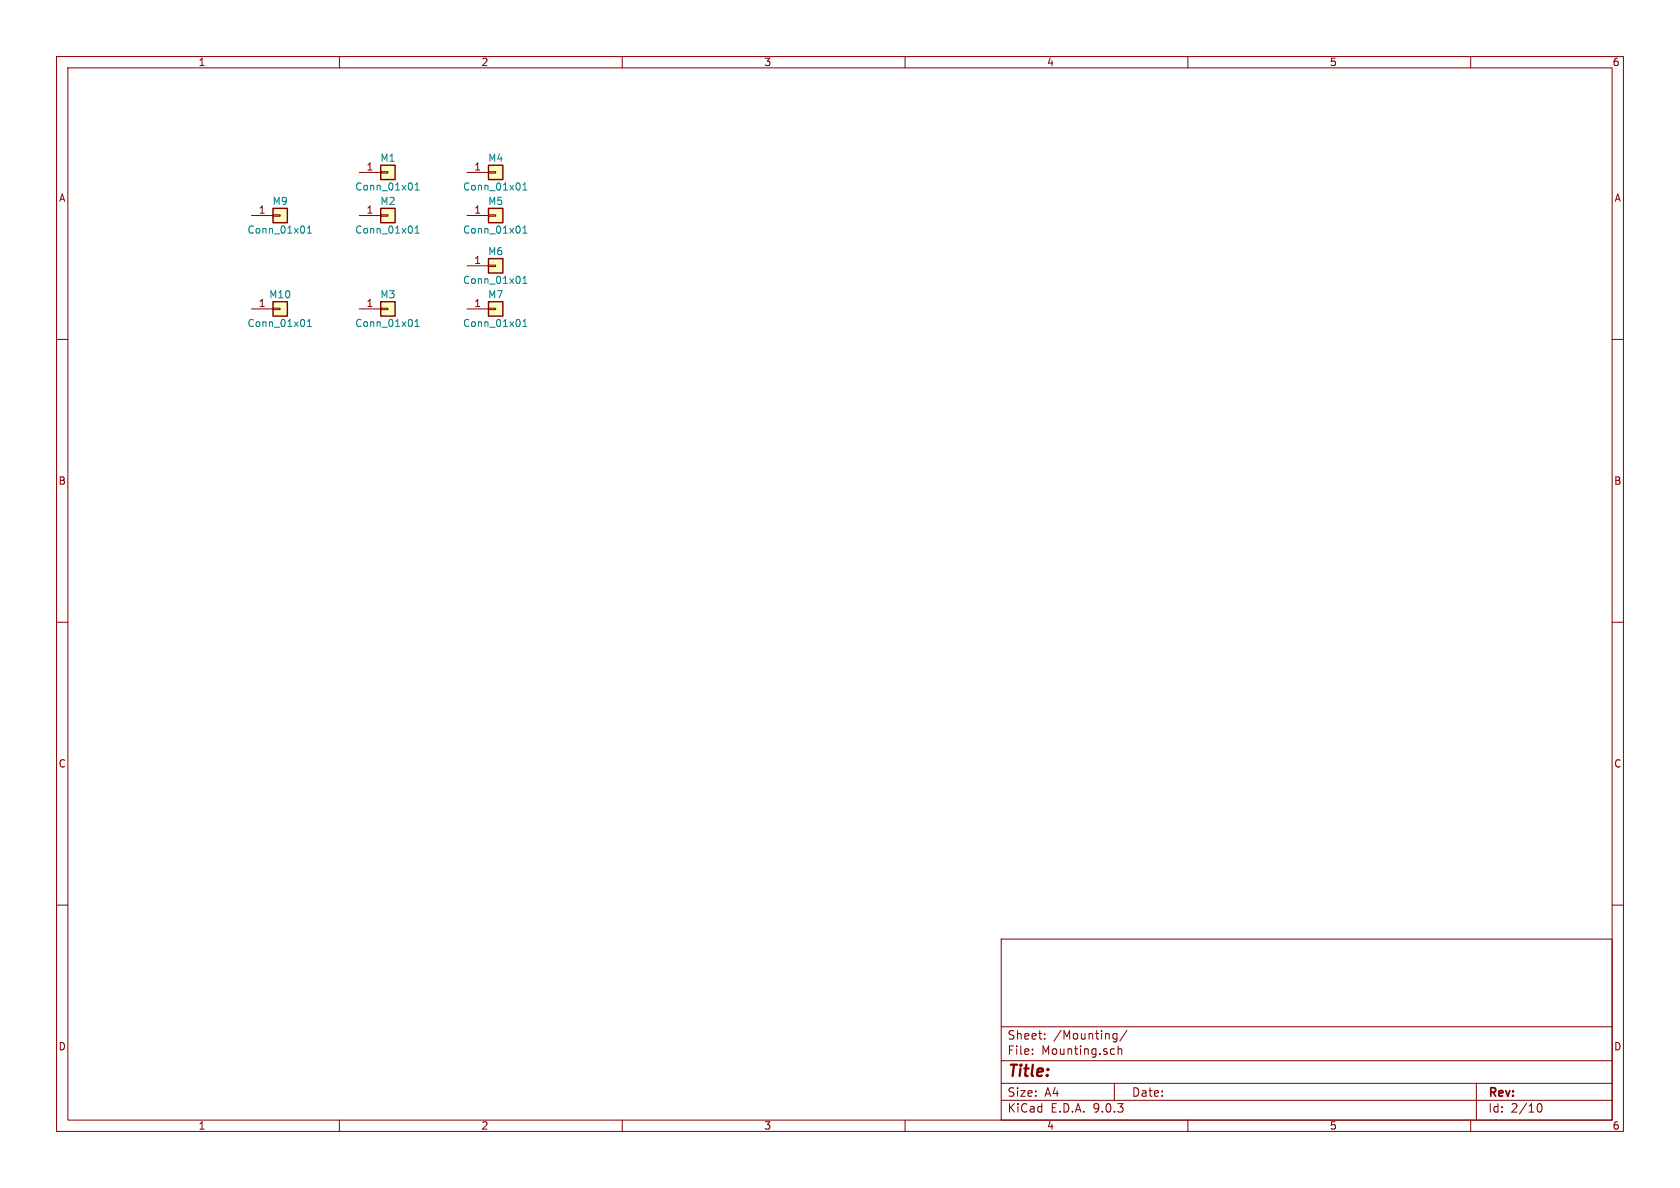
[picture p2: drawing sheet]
<svg xmlns="http://www.w3.org/2000/svg" width="297mm" height="210mm" viewBox="0 0 297 210" stroke-linecap="round" stroke-linejoin="round" font-family="sans-serif">
<g fill="none" stroke="#840000" stroke-width=".18">
<path d="M10 10h277v190h-277zM12 12h273v186h-273zM60 10v2M110 10v2M160 10v2M210 10v2M260 10v2M10 60h2M285 60h2M10 110h2M285 110h2M10 160h2"/>
<path d="M177 166h108v32h-108zM285 160h2M60 198v2M110 198v2M160 198v2M177 194.5h108M177 191.5h108M177 187.5h108M177 181.5h108M182.5 186.3v.1M182.5 185.5v.1M184.7 183.6v.1"/>
<path d="M184.7 182.8v.1M196.7 183.4l.3 .3 .5-.1M197 191.5v3M197.5 182.7v1.2l-.3 .3-.4-.1M197.5 182.8l-.5-.1-.3 .3M197.7 184.9v1.5M197.7 185.5l.2-.1 .3 .1 .1 .9M199.2 182.1l-1.2 2M210 198v2M260 198v2M261 191.5v6.5M271.7 195.7l.2-.5 .2-.1a.81 .81 0 0 1 .6 .6 .81 .81 0 0 1-.3 .8h-.4l-.3-.5"/>
</g>
<path d="M67.3 29.2h2.5v2.6h-2.5z" fill="#ffffc2"/>
<path d="M67.3 29.2h2.5v2.6h-2.5z" fill="none" stroke="#840000" stroke-width=".25"/>
<path d="M63.5 30.5h3.8M67.3 30.4h1.3v.2h-1.3z" fill="none" stroke="#840000" stroke-width=".18"/>
<path d="M73.4 33.6h.7M73.4 32.7l.4-.4v1.3" fill="none" stroke="#008484" stroke-width=".18"/>
<path d="M86.4 45.7h2.5v2.6h-2.5z" fill="#ffffc2"/>
<path d="M86.4 45.7h2.5v2.6h-2.5z" fill="none" stroke="#840000" stroke-width=".25"/>
<path d="M82.5 47h3.9M86.4 46.9h1.2v.2h-1.2z" fill="none" stroke="#840000" stroke-width=".18"/>
<path d="M92.4 50.1h.8M92.4 49.2l.4-.4v1.3" fill="none" stroke="#008484" stroke-width=".18"/>
<path d="M86.4 36.8h2.5v2.6h-2.5z" fill="#ffffc2"/>
<path d="M86.4 36.8h2.5v2.6h-2.5z" fill="none" stroke="#840000" stroke-width=".25"/>
<path d="M82.5 38.1h3.9M86.4 38h1.2v.2h-1.2z" fill="none" stroke="#840000" stroke-width=".18"/>
<path d="M92.4 41.2h.8M92.4 40.3l.4-.4v1.3" fill="none" stroke="#008484" stroke-width=".18"/>
<path d="M86.4 29.2h2.5v2.6h-2.5z" fill="#ffffc2"/>
<path d="M86.4 29.2h2.5v2.6h-2.5z" fill="none" stroke="#840000" stroke-width=".25"/>
<path d="M82.5 30.5h3.9M86.4 30.4h1.2v.2h-1.2z" fill="none" stroke="#840000" stroke-width=".18"/>
<path d="M92.4 33.6h.8M92.4 32.7l.4-.4v1.3" fill="none" stroke="#008484" stroke-width=".18"/>
<path d="M86.4 53.3h2.5v2.6h-2.5z" fill="#ffffc2"/>
<path d="M86.4 53.3h2.5v2.6h-2.5z" fill="none" stroke="#840000" stroke-width=".25"/>
<path d="M82.5 54.6h3.9M86.4 54.5h1.2v.2h-1.2z" fill="none" stroke="#840000" stroke-width=".18"/>
<path d="M92.4 57.7h.8M92.4 56.8l.4-.3v1.2" fill="none" stroke="#008484" stroke-width=".18"/>
<path d="M48.3 36.8h2.5v2.6h-2.5z" fill="#ffffc2"/>
<path d="M48.3 36.8h2.5v2.6h-2.5z" fill="none" stroke="#840000" stroke-width=".25"/>
<path d="M44.4 38.1h3.9M48.3 38h1.2v.2h-1.2z" fill="none" stroke="#840000" stroke-width=".18"/>
<path d="M54.3 41.2h.8M54.3 40.3l.4-.4v1.3" fill="none" stroke="#008484" stroke-width=".18"/>
<path d="M67.3 36.8h2.5v2.6h-2.5z" fill="#ffffc2"/>
<path d="M67.3 36.8h2.5v2.6h-2.5z" fill="none" stroke="#840000" stroke-width=".25"/>
<path d="M63.5 38.1h3.8M67.3 38h1.3v.2h-1.3z" fill="none" stroke="#840000" stroke-width=".18"/>
<path d="M73.4 41.2h.7M73.4 40.3l.4-.4v1.3" fill="none" stroke="#008484" stroke-width=".18"/>
<path d="M67.3 53.3h2.5v2.6h-2.5z" fill="#ffffc2"/>
<path d="M67.3 53.3h2.5v2.6h-2.5z" fill="none" stroke="#840000" stroke-width=".25"/>
<path d="M63.5 54.6h3.8M67.3 54.5h1.3v.2h-1.3z" fill="none" stroke="#840000" stroke-width=".18"/>
<path d="M73.4 57.7h.7M73.4 56.8l.4-.3v1.2" fill="none" stroke="#008484" stroke-width=".18"/>
<path d="M48.3 53.3h2.5v2.6h-2.5z" fill="#ffffc2"/>
<path d="M48.3 53.3h2.5v2.6h-2.5z" fill="none" stroke="#840000" stroke-width=".25"/>
<path d="M44.4 54.6h3.9M48.3 54.5h1.2v.2h-1.2z" fill="none" stroke="#840000" stroke-width=".18"/>
<path d="M54.3 57.7h.8M54.3 56.8l.4-.3v1.2" fill="none" stroke="#008484" stroke-width=".18"/>
<text font-size="2.8" fill="#840000" x="178" y="190.9">Title:</text>
<g font-size="2.1" fill="#840000">
<text x="178" y="184">Sheet:</text>
<text x="186.2" y="184">/Mounting/</text>
<text x="178" y="186.7">File:</text>
<text x="184.1" y="186.7">Mounting.sch</text>
<text x="178" y="196.9">KiCad</text>
<text x="178" y="194.1">Size:</text>
<text x="184.7" y="194.1">A4</text>
<text x="185.7" y="196.9">E.D.A.</text>
<text x="193.3" y="196.9">9.0.3</text>
<text x="200" y="194.1">Date:</text>
<text x="263" y="194.3">Rev:</text>
<text x="263" y="196.9">Id:</text>
<text x="267.1" y="196.9">2/10</text>
</g>
<g font-size="1.8" fill="#840000">
<text x="35" y="11.9">1</text>
<text x="85" y="11.9">2</text>
<text x="135" y="11.9">3</text>
<text x="185" y="11.9">4</text>
<text x="235" y="11.9">5</text>
<text x="285" y="11.9">6</text>
<text x="10.3" y="35.9">A</text>
<text x="64.7" y="30.2">1</text>
<text x="83.7" y="30.2">1</text>
<text x="285.3" y="35.9">A</text>
<text x="45.6" y="37.8">1</text>
<text x="64.7" y="37.8">1</text>
<text x="83.7" y="37.8">1</text>
<text x="83.7" y="46.7">1</text>
<text x="45.6" y="54.4">1</text>
<text x="64.7" y="54.4">1</text>
<text x="83.7" y="54.4">1</text>
<text x="10.3" y="85.9">B</text>
<text x="285.3" y="85.9">B</text>
<text x="10.3" y="135.9">C</text>
<text x="285.3" y="135.9">C</text>
<text x="10.3" y="185.9">D</text>
<text x="285.3" y="185.9">D</text>
<text x="35" y="199.9">1</text>
<text x="85" y="199.9">2</text>
<text x="135" y="199.9">3</text>
<text x="185" y="199.9">4</text>
<text x="235" y="199.9">5</text>
<text x="285" y="199.9">6</text>
</g>
<g font-size="1.8" fill="#008484">
<text x="67.1" y="28.8">M1</text>
<text x="86.2" y="28.8">M4</text>
<text x="62.7" y="33.9">Conn_01x01</text>
<text x="81.8" y="33.9">Conn_01x01</text>
<text x="43.7" y="41.5">Conn_01x01</text>
<text x="48.1" y="36.4">M9</text>
<text x="62.7" y="41.5">Conn_01x01</text>
<text x="67.1" y="36.4">M2</text>
<text x="81.8" y="41.5">Conn_01x01</text>
<text x="86.2" y="36.4">M5</text>
<text x="86.2" y="45.3">M6</text>
<text x="47.5" y="52.9">M10</text>
<text x="67.1" y="52.9">M3</text>
<text x="81.8" y="50.4">Conn_01x01</text>
<text x="86.2" y="52.9">M7</text>
<text x="43.7" y="58">Conn_01x01</text>
<text x="62.7" y="58">Conn_01x01</text>
<text x="81.8" y="58">Conn_01x01</text>
</g>
</svg>
